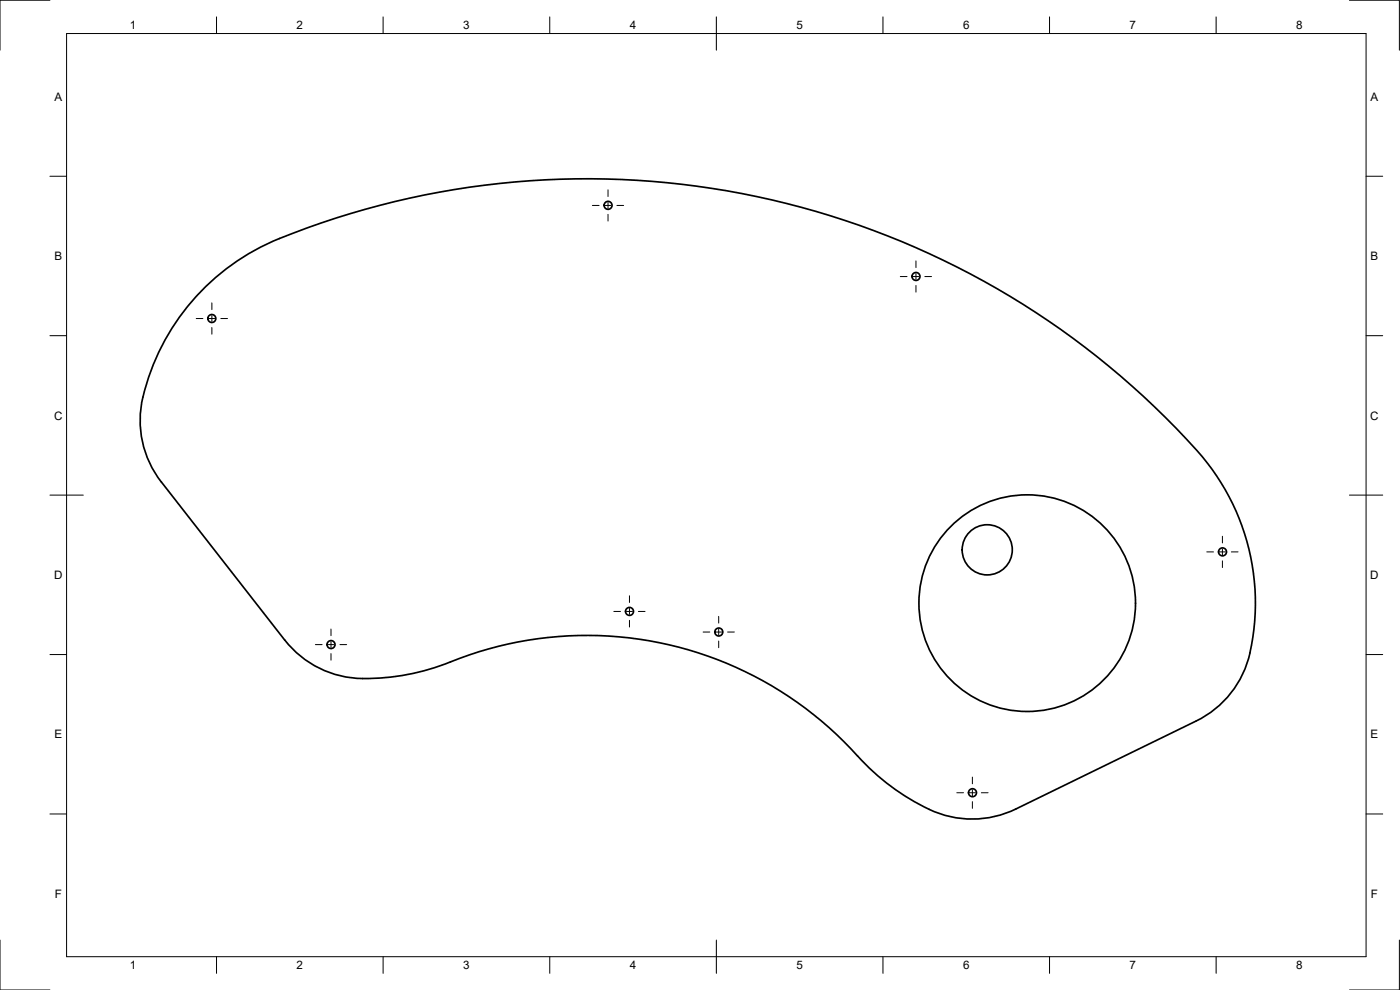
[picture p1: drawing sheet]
<svg xmlns="http://www.w3.org/2000/svg" width="420mm" height="297mm" viewBox="0 0 420 297" stroke-linecap="round" stroke-linejoin="round" font-family="sans-serif">
<!-- layer: Visible -->
<g fill="none" stroke="#000" stroke-width=".51">
<path d="M83.8 71.6a246 246 0 0 1 278.5 67.2 68 68 0 0 1 11.9 60.4 30 30 0 0 1-15.2 17.1l-54.1 26.4a30.8 30.8 0 0 1-30.5-2.2 72.3 72.3 0 0 1-19.1-15.9 109.7 109.7 0 0 0-123.3-24.8 68.5 68.5 0 0 1-23.2 3.8M83.9 71.6a68.5 68.5 0 0 0-41 47.6M42.9 119.2a30 30 0 0 0 5.5 25.4l37.1 47.5a30.1 30.1 0 0 0 23.3 11.5"/>
<circle cx="182.5" cy="61.6" r="1.2"/>
<circle cx="63.6" cy="95.6" r="1.2"/>
<circle cx="274.9" cy="82.9" r="1.2"/>
<circle cx="296.3" cy="165" r="7.5"/>
<circle cx="366.9" cy="165.6" r="1.2"/>
<circle cx="99.3" cy="193.4" r="1.2"/>
<circle cx="188.9" cy="183.4" r="1.2"/>
<circle cx="215.7" cy="189.6" r="1.2"/>
<circle cx="308.3" cy="181" r="32.5"/>
<circle cx="291.9" cy="237.8" r="1.2"/>
</g>
<!-- layer: Border -->
<g fill="none" stroke="#000" stroke-width=".3">
<path d="M15 .1h-15v15M20 10.1h390v276.9h-390zM65 5.1v5M115 5.1v5M165 5.1v5M215 5.1v10M265 5.1v5M315 5.1v5M365 5.1v5M405 .1h15v15M15 52.9h5M410 52.9h5"/>
<path d="M15 100.7h5M410 100.7h5M15 148.6h10M405 148.6h10M15 196.4h5M410 196.4h5M15 244.2h5M410 244.2h5M0 282.1v14.9h15M65 287v5M115 287v5M165 287v5"/>
<path d="M215 282.1v9.9M265 287v5M315 287v5M365 287v5M420 282.1v14.9h-15"/>
</g>
<!-- layer: Center Lines -->
<g fill="none" stroke="#000" stroke-width=".3">
<path d="M182.5 56.9v2.1M177.8 61.6h2M181.6 61.6h1.8M182.5 60.8v1.7M182.5 64.3v2M185.1 61.6h2.1M274.9 78.3v2M58.9 95.6h2M62.7 95.6h1.8M63.6 90.9v2M63.6 94.7v1.8M63.6 98.3v2"/>
<path d="M66.3 95.6h2M270.2 83h2M274 83h1.8M274.9 82.1v1.8M274.9 85.6v2.1M277.6 83h2M188.9 178.8v2M362.2 165.6h2M366 165.6h1.7M366.9 160.9v2M366.9 164.7v1.8M366.9 168.3v2"/>
<path d="M369.5 165.6h2.1M94.7 193.4h2M98.4 193.4h1.8M99.3 188.7v2M99.3 192.5v1.8M99.3 196.1v2M102 193.4h2M184.2 183.5h2M188 183.5h1.8M188.9 182.6v1.7M188.9 186.1v2M191.6 183.5h2"/>
<path d="M211 189.6h2M214.8 189.6h1.8M215.7 184.9v2.1M215.7 188.8v1.7M215.7 192.3v2M218.4 189.6h2M287.1 237.9h2.1M290.9 237.9h1.8M291.8 233.2v2M291.8 237v1.7M294.5 237.9h2M291.8 240.5v2"/>
</g>
<g font-size="3.5">
<text x="39" y="8.8">1</text>
<text x="89" y="8.8">2</text>
<text x="139" y="8.8">3</text>
<text x="189" y="8.8">4</text>
<text x="239" y="8.8">5</text>
<text x="289" y="8.8">6</text>
<text x="339" y="8.8">7</text>
<text x="389" y="8.8">8</text>
<text x="16.3" y="30.2">A</text>
<text x="411.3" y="30.2">A</text>
<text x="16.3" y="78">B</text>
<text x="411.3" y="78">B</text>
<text x="16.2" y="125.9">C</text>
<text x="411.2" y="125.9">C</text>
<text x="16.2" y="173.7">D</text>
<text x="411.2" y="173.7">D</text>
<text x="16.3" y="221.6">E</text>
<text x="411.3" y="221.6">E</text>
<text x="16.4" y="269.4">F</text>
<text x="411.4" y="269.4">F</text>
<text x="39" y="290.8">1</text>
<text x="89" y="290.8">2</text>
<text x="139" y="290.8">3</text>
<text x="189" y="290.8">4</text>
<text x="239" y="290.8">5</text>
<text x="289" y="290.8">6</text>
<text x="339" y="290.8">7</text>
<text x="389" y="290.8">8</text>
</g>
</svg>
